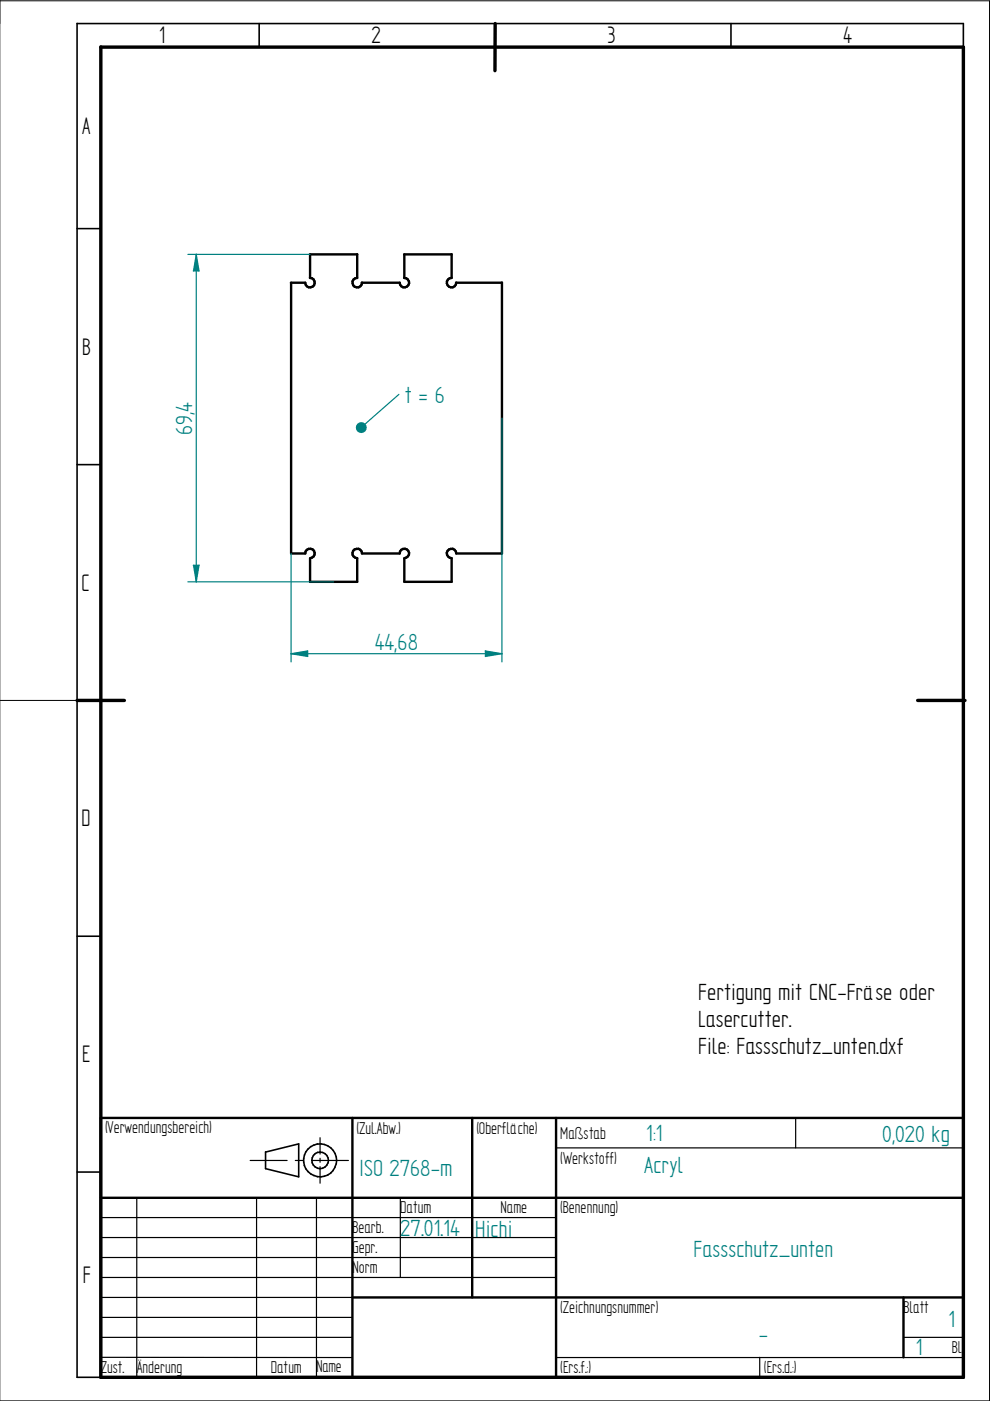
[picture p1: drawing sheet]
<svg xmlns="http://www.w3.org/2000/svg" width="210mm" height="297mm" viewBox="0 0 210 297" stroke-linecap="round" stroke-linejoin="round" font-family="sans-serif">
<path d="M0 0v297h209.8v-296.8h-209.8M0 148.5h16.3" fill="none" stroke="#000" stroke-width=".21"/>
<g fill="none" stroke="#000" stroke-width=".34">
<path d="M16.3 5v287h5.1M16.3 5h188v5M54.9 5v5M105 5v5M155 5v5M16.3 48.5h5.1M16.3 98.5h5.1M16.3 148.5h5.1M16.3 198.5h5.1M16.3 248.5h5.1M56.3 244.2v3.6l7 1.7v-7l-7 1.8M64.4 246.4l.2 .7"/>
<path d="M64.4 245.6v.8M64.5 247.1l.4 .7M64.6 244.9l-.2 .8M64.8 247.8l.5 .6M65.3 248.4l.6 .5M65.3 243.6l-.7 1.3M65.9 248.9l.7 .4M65.9 243.1l-.6 .5M66.1 246l.1 .5M66.2 246.5l.3 .6M66.4 247l.4 .4M66.5 244.9l-.4 1.1"/>
<path d="M66.5 249.2l.8 .3M66.6 242.7l-.7 .4M66.8 247.4l.6 .3M66.8 244.6l-.3 .4M67.3 249.5h.8M67.3 247.7l.6 .1M67.3 242.6a3.5 3.5 0 0 1 3.7 4.9M67.3 242.5l-.7 .3M67.4 244.3a1.74 1.74 0 0 1 2.1 .9 1.74 1.74 0 0 1-.6 2.2M67.4 244.3l-.6 .3M68.4 247.7l-.6 .1M68.8 249.4l-.8 .1"/>
<path d="M68.9 247.4l-.5 .3M70.7 248.2l-1.2 .9-.8 .3M71 247.5l-.4 .7"/>
</g>
<path d="M21.4 9.9l182.9 .1v282h-182.9zM105 5l-.1 10M16.3 148.5h10.1M194.6 148.5h10" fill="none" stroke="#000" stroke-width=".72"/>
<g fill="none" stroke="#000" stroke-width=".51">
<path d="M66.1 59l.4 .3M66.2 59l-.5-.1v-5h10v5l-.4 .1M66.5 59.2l.2 .9M75.3 59a1.01 1.01 0 0 0-.4 1.5 1.01 1.01 0 0 0 1.5 .2M76.7 59.9h8.1a.96 .96 0 0 0 .5 .9 .96 .96 0 0 0 1-.1M76.8 59.9l-.1 .5M85.7 53.9h10.1v5l-.5 .1M85.7 58.9l.4 .1M85.7 53.9v5M86.1 59l.4 .3M86.4 59.2l.3 .4v.5M94.8 59.6a.98 .98 0 0 0 .4 1.2 .98 .98 0 0 0 1.2-.1"/>
<path d="M95 59.3l-.3 .3M95.3 59l-.3 .3M96.7 59.9h9.7M96.7 59.9l-.1 .5M106.4 59.9v57.4h-9.7l-.1-.4M66.3 60.7a.97 .97 0 0 1-1 .1 .97 .97 0 0 1-.6-.9h-3v57.4h3l.1-.4M66.6 60.5l-.3 .3M66.7 60l-.1 .5M76.7 60.3l-.3 .4M86.6 60.5l-.3 .3M86.7 60l-.1 .5M96.6 60.3l-.2 .4"/>
<path d="M65.1 116.6l-.3 .3M65.4 116.4h.5M65.4 116.4l-.4 .2M65.8 116.3l.5 .2M66.2 118.2l-.5 .2v5h10v-5.1M66.3 116.5l.3 .3M66.5 117.9l-.3 .3M66.5 116.8l.2 .4-.2 .8M74.9 116.8a1.01 1.01 0 0 0 .8 1.6M76 116.3l.4 .3M76 116.4l-.9 .1-.3 .3M76.4 116.5l.3 .4"/>
<path d="M76.7 116.9l.1 .4h8v-.4M85.1 116.6l-.3 .3M85.9 116.3l.4 .2M85.9 116.4h-.5l-.4 .2M86.1 118.2l-.4 .2v5h10.1v-5.1M86.2 116.5l.4 .3M86.5 117.9l-.4 .3M86.5 116.8l.2 .4-.2 .8M94.9 116.8a1.01 1.01 0 0 0 .9 1.6M95.2 116.5l-.3 .3M96 116.3l.4 .3M96 116.4l-.8 .1"/>
<path d="M96.4 116.5l.2 .4M21.4 237h182.9v55h-182.9zM74.7 237v55M100.1 237v38.1M117.9 237v55M21.4 254h182.9M74.7 275.1h129.6M191.6 275.1v12.7"/>
</g>
<g fill="none" stroke="#000" stroke-width=".25">
<path d="M168.7 237v6.4M21.4 258.1h96.5M29 254v38M53 246h7.9M54.4 254v38M62.6 246h1.7M66.1 246h7.8M67.1 254v38M67.9 241.2v3.5M67.9 245.6v.8M67.9 247.4v3.5M84.9 254v16.8"/>
<path d="M117.9 243.4h86.4M21.4 279.3h53.3M21.4 275.1h53.3M21.4 270.8h96.5M21.4 266.6h96.5M21.4 262.4h96.5M21.4 287.8h53.2M21.4 283.5h53.3M117.8 287.8h86.4M161.1 287.8v4.2M191.6 283.5h12.7"/>
</g>
<path d="M41 57.4h1.2l-.6-3.5-.6 3.5" fill="none" stroke="#008080" stroke-width=".25"/>
<path d="M41.6 53.9l.6 3.5h-1.2z" fill="#008080"/>
<path d="M41 119.8h1.2M42.2 119.8l-.6 3.6-.6-3.6" fill="none" stroke="#008080" stroke-width=".25"/>
<path d="M41 119.8h1.2l-.6 3.6z" fill="#008080"/>
<path d="M39.8 53.9h25.9M41.6 53.9v69.5M39.8 123.4h30.9M61.7 138.6l3.5-.6v1.2z" fill="none" stroke="#008080" stroke-width=".25"/>
<path d="M61.7 138.6l3.5-.6v1.2z" fill="#008080"/>
<path d="M102.9 138l3.5 .6-3.5 .6v-1.2" fill="none" stroke="#008080" stroke-width=".25"/>
<path d="M102.9 138l3.5 .6-3.5 .6z" fill="#008080"/>
<path d="M84.6 83.6l-8 7M106.4 88.6v51.7M61.7 117.3v23M61.7 138.6h44.7" fill="none" stroke="#008080" stroke-width=".25"/>
<circle cx="76.6" cy="90.7" r="1.17" fill="#008080"/>
<g font-size="5.7">
<text x="33.8" y="9.2">1</text>
<text x="78.8" y="9.2">2</text>
<text x="128.8" y="9.2">3</text>
<text x="178.8" y="9.2">4</text>
<text x="17.4" y="28.4">A</text>
<text x="17.4" y="75.2">B</text>
<text x="17.3" y="125.2">C</text>
<text x="17.3" y="175.2">D</text>
<text x="17.4" y="225.2">E</text>
<text x="17.6" y="271.9">F</text>
</g>
<g font-size="5.6" fill="#008080">
<text x="85.8" y="85.4">t = 6</text>
<text x="40.7" y="92.2" transform="rotate(-90 40.7 92.2)">69,4</text>
<text x="79.5" y="137.7">44,68</text>
<text x="137" y="242">1:1</text>
<text x="187.1" y="242.2">0,020 kg</text>
<text x="76.2" y="249.4">ISO 2768-m</text>
<text x="136.6" y="248.8">Acryl</text>
<text x="84.9" y="262">27.01.14</text>
<text x="100.8" y="262.3">Hichi</text>
<text x="147" y="266.6">Fassschutz_unten</text>
<text x="201.1" y="281.3">1</text>
<text x="160.9" y="284.6">-</text>
<text x="194.2" y="287.4">1</text>
</g>
<g font-size="5.6">
<text x="148" y="212.1">Fertigung mit CNC-Fräse oder</text>
<text x="148" y="217.8">Lasercutter.</text>
<text x="148" y="223.5">File: Fassschutz_unten.dxf</text>
</g>
<g font-size="4.1">
<text x="22.3" y="240.2">(Verwendungsbereich)</text>
<text x="75.6" y="240.4">(Zul.Abw.)</text>
<text x="101" y="240.4">(Oberfläche)</text>
<text x="118.8" y="241.4">Maßstab</text>
<text x="118.8" y="246.7">(Werkstoff)</text>
<text x="84.9" y="257.3">Datum</text>
<text x="106.1" y="257.3">Name</text>
<text x="118.8" y="257.3">(Benennung)</text>
<text x="74.7" y="261.5">Bearb.</text>
<text x="74.7" y="265.7">Gepr.</text>
<text x="74.7" y="270">Norm</text>
<text x="118.8" y="278.4">(Zeichnungsnummer)</text>
<text x="191.6" y="278.4">Blatt</text>
<text x="201.8" y="286.9">Bl.</text>
<text x="21.4" y="291.1">Zust. Änderung</text>
<text x="57.4" y="291.1">Datum</text>
<text x="67.1" y="291">Name</text>
<text x="118.8" y="291.1">(Ers.f.:)</text>
<text x="162" y="291.1">(Ers.d.:)</text>
</g>
</svg>
